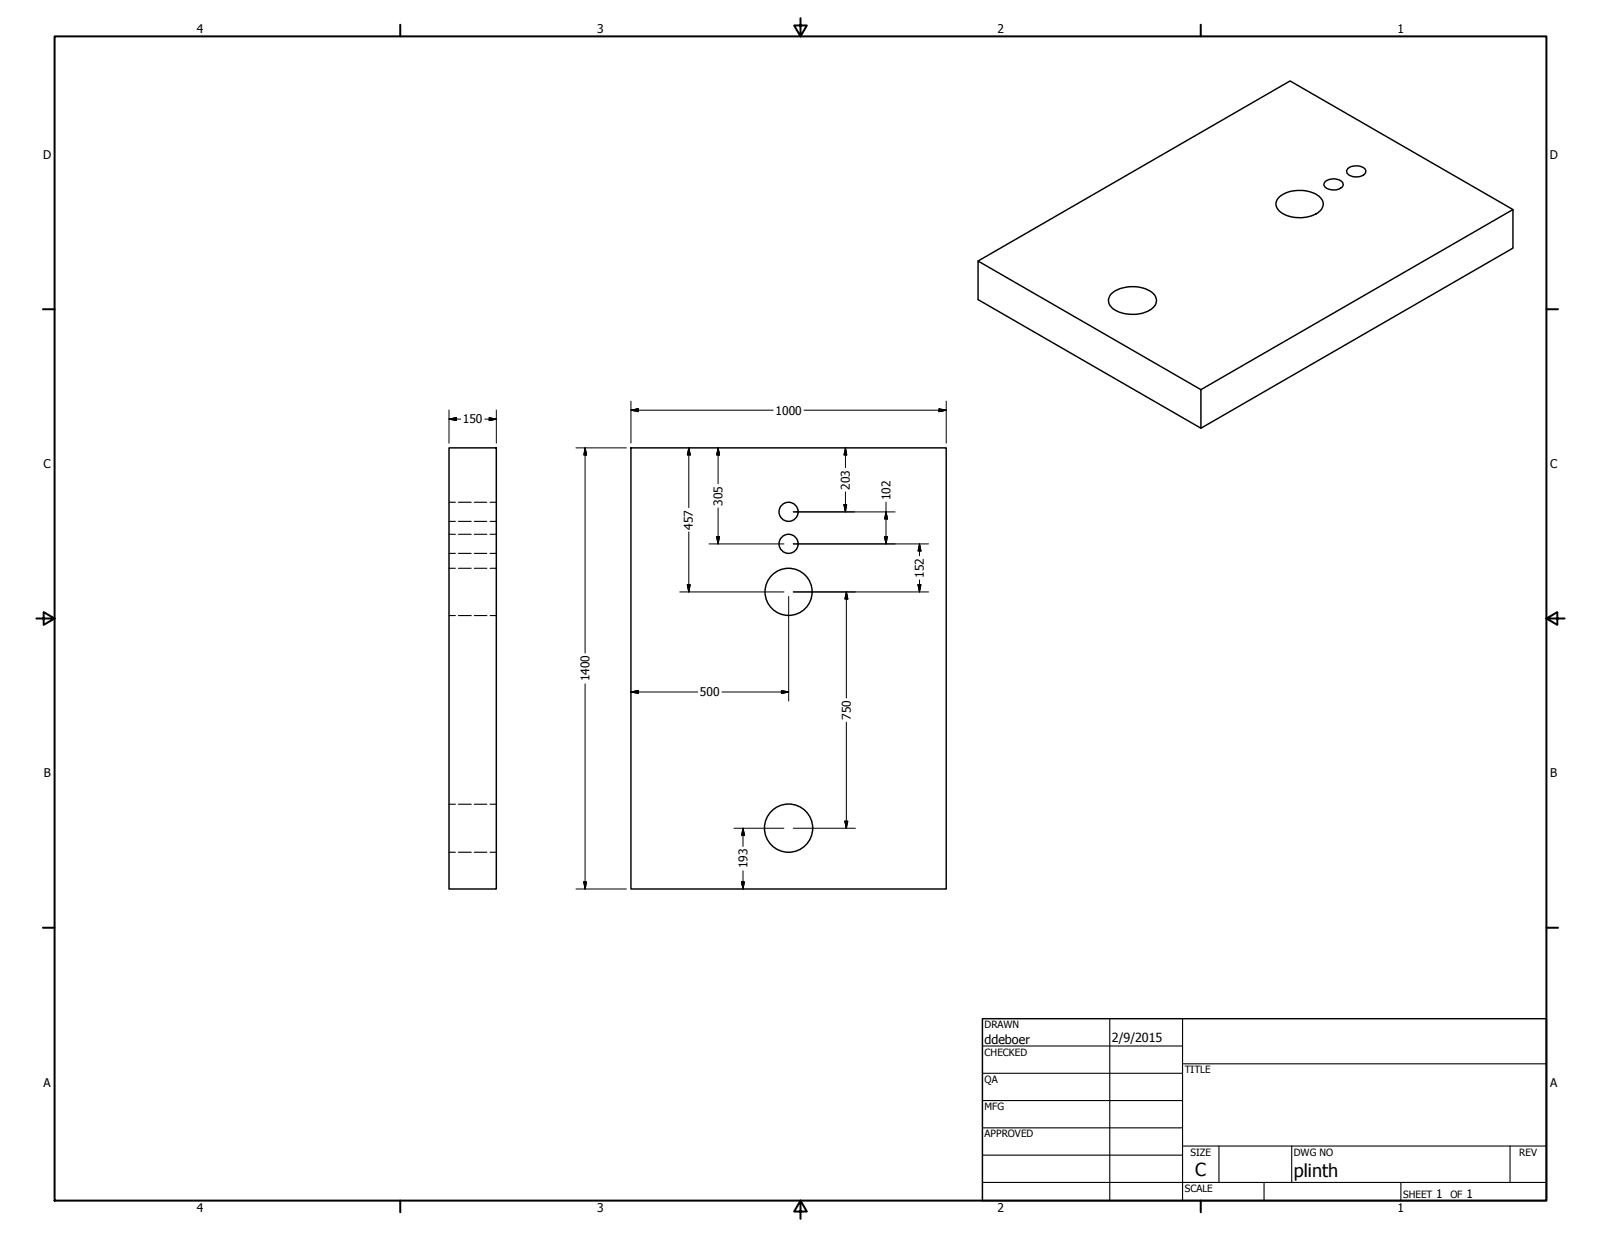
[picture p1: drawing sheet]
<svg xmlns="http://www.w3.org/2000/svg" width="559mm" height="432mm" viewBox="0 0 559 432" stroke-linecap="round" stroke-linejoin="round" font-family="sans-serif">
<!-- layer: Visible (ANSI) -->
<g fill="none" stroke="#000" stroke-width=".51">
<path d="M470.4 58.9a4.8 4.8 0 0 1 6.1 .2 1.94 1.94 0 0 1-2 2.6 3.7 3.7 0 0 1-4.5-1.8zM446.2 69.1a11.8 11.8 0 0 1 14.6-.2 3.4 3.4 0 0 1-1.4 5.7 12 12 0 0 1-13.1-1.2 3.1 3.1 0 0 1-.1-4.3zM462.3 63.6a4.4 4.4 0 0 1 6.4 .3 1.77 1.77 0 0 1-1.8 2.2 3.9 3.9 0 0 1-4.8-1.6zM528.1 73.2l-77.8-44.9-108.9 62.8M387.7 102.7a11.9 11.9 0 0 1 15.1 .1 3.5 3.5 0 0 1-1.6 5.5 12.6 12.6 0 0 1-13.1-.9 3.2 3.2 0 0 1-.4-4.7zM419.2 136l108.9-62.8v13.4l-108.9 62.9zM419.2 136l-77.8-44.9v13.5l77.8 44.9M156.7 156.3h16.5v154h-16.5zM220.2 156.3h110.1v154h-110.1z"/>
<circle cx="275.2" cy="178.7" r="3.3"/>
<circle cx="275.2" cy="189.8" r="3.3"/>
<circle cx="275.2" cy="206.6" r="8.2"/>
<circle cx="275.2" cy="289.1" r="8.4"/>
</g>
<!-- layer: Hidden (ANSI) -->
<g fill="none" stroke="#000" stroke-width=".38">
<path d="M156.7 175.3h2.2M160 175.3h4.5M165.5 175.3h4.4M171.1 175.3h2.1M156.7 186.5h2.2M156.7 193.2h2.2M156.7 182h2.2M156.7 198.4h2.2M160 186.5h4.5M160 193.2h4.5M160 182h4.5M160 198.4h4.5"/>
<path d="M165.5 186.5h4.4M165.5 193.2h4.4M165.5 182h4.4M165.5 198.4h4.4M171.1 186.5h2.1M171.1 193.2h2.1M171.1 182h2.1M171.1 198.4h2.1M156.7 214.9h2.2M160 214.9h4.5M165.5 214.9h4.4M171.1 214.9h2.1"/>
<path d="M156.7 280.7h2.2M156.7 297.5h2.2M160 280.7h4.5M160 297.5h4.5M165.5 280.7h4.4M165.5 297.5h4.4M171.1 280.7h2.1M171.1 297.5h2.1"/>
</g>
<!-- layer: Border (ANSI) -->
<g fill="none" stroke="#000" stroke-width=".7">
<path d="M19 12.7h520.8v406.4h-520.8zM139.7 8.6v4.1M279.4 6.3v6.4l-2.2-3.8h4.4l-2.2 3.8M419.1 8.6v4.1M15 107.9h4M539.8 107.9h4M12.7 215.9h6.3l-3.8-2.2v4.4l3.8-2.2M539.8 215.9l3.8 2.2v-4.4l-3.8 2.2h6.3M15 323.8h4M539.8 323.8h4M139.7 419.1v4.1M279.4 419.1l2.2 3.8h-4.4l2.2-3.8v6.3"/>
<path d="M419.1 419.1v4.1"/>
</g>
<!-- layer: Title (ANSI) -->
<g fill="none" stroke="#000" stroke-width=".38">
<path d="M387.3 355.6v63.5M412.7 355.6v63.5M342.9 365.1h69.8M342.9 374.6h69.8M412.7 371.3h127.1M342.9 384.2h69.8M342.9 393.7h69.8M342.9 412.7h196.9M342.9 403.2h69.8M412.7 400h127.1M425.4 400v12.7M441.2 412.7v6.4"/>
<path d="M450.8 400v12.7M488.9 412.7v6.4M527 400v12.7"/>
</g>
<path d="M342.9 355.6h196.9v63.5h-196.9z" fill="none" stroke="#000" stroke-width=".51"/>
<!-- layer: Dimension (ANSI) -->
<g fill="none" stroke="#000" stroke-width=".35">
<path d="M156.7 146.3l2.6-.5v1zM156.7 146.3h4.1M156.7 143.1v11.6M169.2 146.3h4M170.8 145.8l2.4 .5-2.4 .5zM173.2 143.1v11.6M201 156.3h17.6M204.2 156.3l.5 2.5h-.9zM204.2 156.3v71.7M220.2 143.2l2.6-.5v1zM220.2 143.2h49.7M220.2 140v14.7"/>
<path d="M240.4 156.3l.5 2.5h-1zM240.4 156.3v20.9M250.6 156.3l.5 2.5h-1zM250.6 156.3v12.5M280.6 143.2h49.7M295.1 156.3l.4 2.5h-.9zM295.1 156.3v7M327.7 142.7l2.6 .5-2.6 .5zM330.3 140v14.7M250.6 177.3v12.6M276.9 178.7h35.5M294.6 176.1h.9l-.4 2.6z"/>
<path d="M295.1 171.7v7M309.2 178.7l.6 2.5h-1.1zM309.2 175.3v14.6M240.4 185.7v20.9M247.5 189.9h26.1M250.1 187.3h1l-.5 2.6zM276.9 189.9h47.2M308.7 187.3h1.1l-.6 2.6zM320.9 189.9l.5 2.4h-1zM320.9 189.9v4.1M237.2 206.6h36.4M239.9 204.1h1l-.5 2.5z"/>
<path d="M275.3 208.2v36.5M276.9 206.6h47.2M295.4 206.6l.5 2.5h-1zM295.4 206.6v37M320.4 204.1h1l-.5 2.5zM320.9 202.4v4.2M204.2 238.7v71.6M220.2 241.6l2.6-.6v1.1zM220.2 241.6h23.3M252 241.6h23.3M272.7 241l2.6 .6-2.6 .5zM295.4 252.1v37"/>
<path d="M256.2 289.1h17.4M259.3 289.1l.5 2.5h-1zM259.3 289.1v6.4M276.9 289.1h21.7M294.9 286.6h1l-.5 2.5zM201 310.3h17.6M203.8 307.8h.9l-.5 2.5zM258.8 307.8h1l-.5 2.5zM259.3 304v6.3"/>
</g>
<g fill="#000" stroke="#000" stroke-width=".35">
<path d="M156.7 146.3l2.6-.5zM156.7 146.3l2.6-.5v1zM170.8 146.8l2.4-.5zM170.8 145.8l2.4 .5-2.4 .5zM204.2 156.3l.5 2.5zM204.2 156.3l.5 2.5h-.9zM220.2 143.2l2.6-.5zM220.2 143.2l2.6-.5v1zM240.4 156.3l.5 2.5zM240.4 156.3l.5 2.5h-1zM250.6 156.3l.5 2.5zM250.6 156.3l.5 2.5h-1z"/>
<path d="M295.1 156.3l.4 2.5zM295.1 156.3l.4 2.5h-.9zM327.7 143.7l2.6-.5zM327.7 142.7l2.6 .5-2.6 .5zM294.6 176.1l.5 2.6zM294.6 176.1h.9l-.4 2.6zM250.1 187.3l.5 2.6zM250.1 187.3h1l-.5 2.6zM308.7 187.3l.5 2.6zM308.7 187.3h1.1l-.6 2.6zM309.2 178.7l.6 2.5zM309.2 178.7l.6 2.5h-1.1z"/>
<path d="M320.9 189.9l.5 2.4zM320.9 189.9l.5 2.4h-1zM239.9 204.1l.5 2.5zM239.9 204.1h1l-.5 2.5zM295.4 206.6l.5 2.5zM295.4 206.6l.5 2.5h-1zM320.4 204.1l.5 2.5zM320.4 204.1h1l-.5 2.5zM220.2 241.6l2.6-.6zM220.2 241.6l2.6-.6v1.1zM272.7 242.1l2.6-.5zM272.7 241l2.6 .6-2.6 .5z"/>
<path d="M259.3 289.1l.5 2.5zM259.3 289.1l.5 2.5h-1zM294.9 286.6l.5 2.5zM294.9 286.6h1l-.5 2.5zM203.8 307.8l.4 2.5zM203.8 307.8h.9l-.5 2.5zM258.8 307.8l.5 2.5zM258.8 307.8h1l-.5 2.5z"/>
</g>
<g font-size="6.3">
<text x="417.2" y="410.6">C</text>
<text x="451.6" y="410.7">plinth</text>
</g>
<g font-size="4.4">
<text x="343.7" y="364.3">ddeboer</text>
<text x="388.1" y="363.7">2/9/2015</text>
</g>
<g font-size="4.2">
<text x="68.7" y="11.7">4</text>
<text x="208.4" y="11.7">3</text>
<text x="348.1" y="11.7">2</text>
<text x="487.8" y="11.7">1</text>
<text x="15.1" y="55.5">D</text>
<text x="540.9" y="55.5">D</text>
<text x="161.5" y="147.8">150</text>
<text x="270.7" y="144.7">1000</text>
<text x="15.2" y="163.4">C</text>
<text x="541" y="163.4">C</text>
<text x="296.6" y="170.9" transform="rotate(-90 296.6 170.9)">203</text>
<text x="252.2" y="176.5" transform="rotate(-90 252.2 176.5)">305</text>
<text x="310.8" y="174.6" transform="rotate(-90 310.8 174.6)">102</text>
<text x="241.9" y="184.9" transform="rotate(-90 241.9 184.9)">457</text>
<text x="322.5" y="201.7" transform="rotate(-90 322.5 201.7)">152</text>
<text x="205.7" y="237.9" transform="rotate(-90 205.7 237.9)">1400</text>
<text x="244.3" y="243.1">500</text>
<text x="296.9" y="251.3" transform="rotate(-90 296.9 251.3)">750</text>
<text x="15.3" y="271.4">B</text>
<text x="541.1" y="271.4">B</text>
<text x="260.9" y="303.1" transform="rotate(-90 260.9 303.1)">193</text>
<text x="15.2" y="379.3">A</text>
<text x="541" y="379.3">A</text>
<text x="501.3" y="418.3">1</text>
<text x="511.8" y="418.3">1</text>
<text x="68.7" y="423.2">4</text>
<text x="208.4" y="423.2">3</text>
<text x="348.1" y="423.2">2</text>
<text x="487.8" y="423.2">1</text>
</g>
<g font-size="3.5">
<text x="343.7" y="358.9">DRAWN</text>
<text x="343.7" y="368.5">CHECKED</text>
<text x="413.5" y="374.6">TITLE</text>
<text x="343.7" y="378">QA</text>
<text x="343.7" y="387.5">MFG</text>
<text x="343.7" y="397.1">APPROVED</text>
<text x="415.5" y="403.4">SIZE</text>
<text x="451.6" y="403.4">DWG NO</text>
<text x="530.3" y="403.4">REV</text>
<text x="413.5" y="416.1">SCALE</text>
<text x="489.7" y="418.3">SHEET</text>
<text x="506.2" y="418.3">OF</text>
</g>
</svg>
